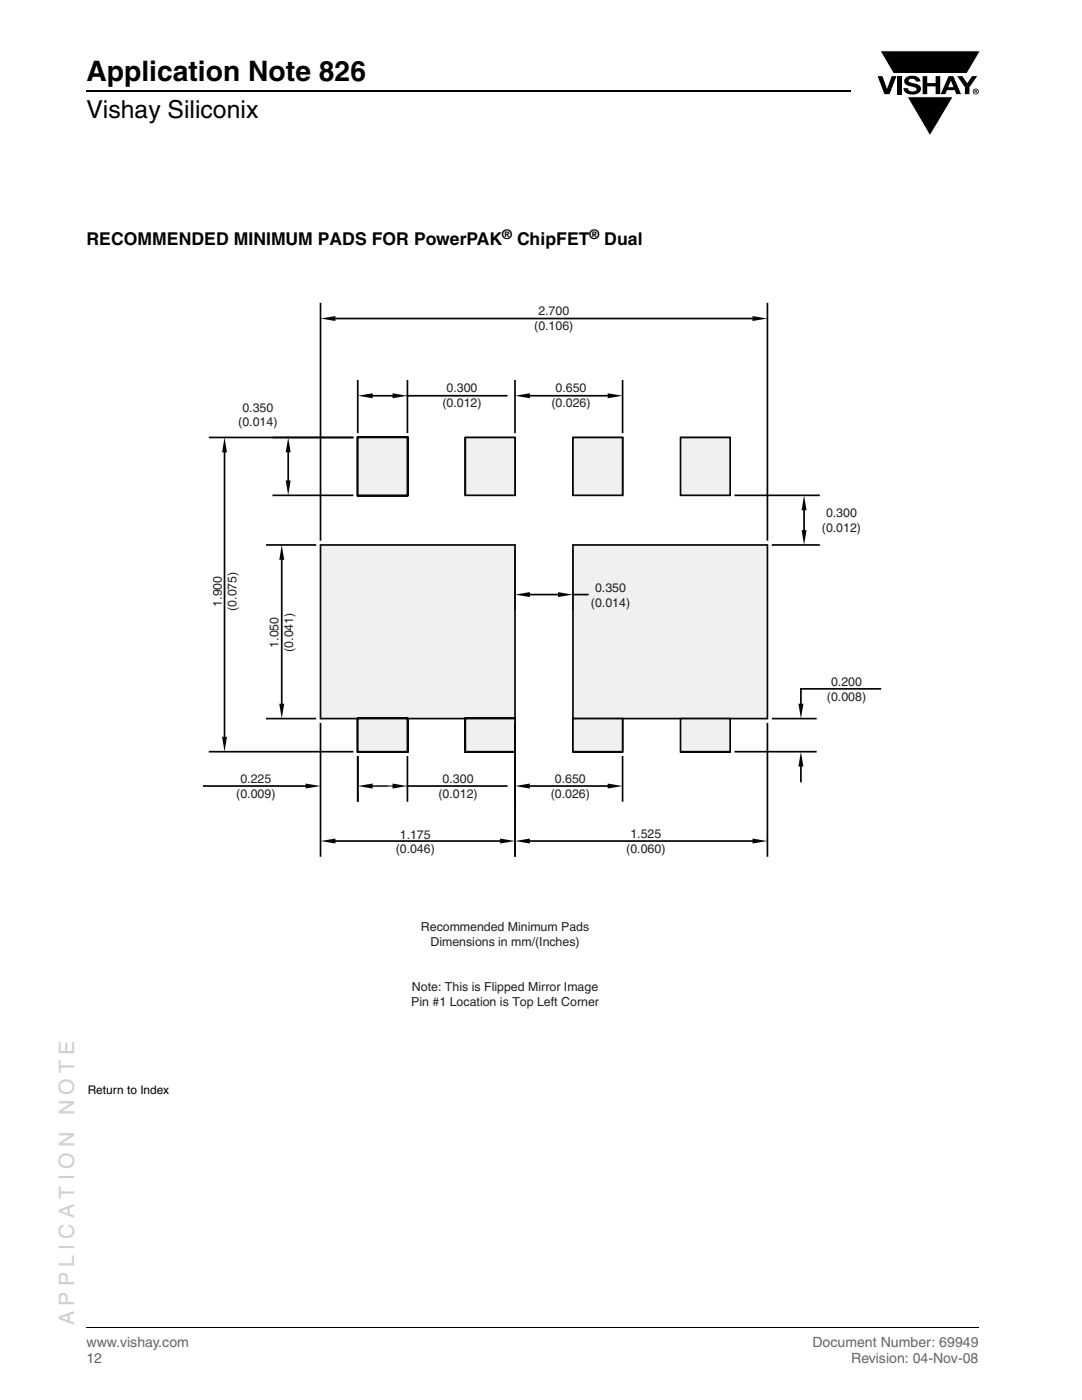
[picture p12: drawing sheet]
<svg xmlns="http://www.w3.org/2000/svg" width="216mm" height="279mm" viewBox="0 0 216 279" stroke-linecap="round" stroke-linejoin="round" font-family="sans-serif">
<g fill="#000">
<path d="M175.1 15.2h1l.9 2.5 .9-2.5h1l-1.4 3.6h-1zM175.6 10.1h20l-2.7 4.6h-14.6zM179 15.2h.9v3.6h-.9zM180.8 15.5a2.1 2.1 0 0 1 2.7 .3l.1 .5h-.8a.79 .79 0 0 0-.7-.6 .79 .79 0 0 0-.8 .4l.2 .3 1 .3a1.08 1.08 0 0 1 1.3 1 1.08 1.08 0 0 1-1.1 1.1 1.73 1.73 0 0 1-2.4-1.2h.9a.96 .96 0 0 0 .8 .7 .96 .96 0 0 0 .9-.5 1.31 1.31 0 0 0-1.2-.6 1.03 1.03 0 0 1-1.1-.5 1.03 1.03 0 0 1 .2-1.2zM184.1 15.2h.9v1.4h1.7v-1.4h.9v3.6h-.9v-1.6h-1.7v1.6h-.9zM181 19.3h9.2l-4.6 7.8zM191 15.2h1l1 1.4 1-1.4h1l-1.6 2.2v1.4h-.9v-1.4z"/>
<path d="M189.7 16.1l-.5 1.3h1.1zM189.3 15.2h.9l1.6 3.6h-1l-.3-.8h-1.5l-.4 .8h-.9z"/>
<path d="M194.6 18v.2h.2v-.1zM194.5 17.9l.4 .1 .1 .1-.2 .2 .2 .3-.3-.3-.1 .3h-.1zM194.2 18.3a.5 .5 0 0 0 1 0 .5 .5 0 0 0-1 0zM194.1 18.3a.6 .6 0 0 1 1.2 0 .6 .6 0 0 1-1.2 0z"/>
</g>
<path d="M175.6 10.1h20l-2.7 4.6h-14.6zM181 19.3h9.2l-4.6 7.8z" fill="none" stroke="#fff" stroke-width=".2"/>
<path d="M17.3 18.2h152.5" fill="none" stroke="#000" stroke-width=".36"/>
<path d="M17.3 265h178" fill="none" stroke="#000" stroke-width=".2"/>
<path d="M40.5 60.4h135.3v140.9h-135.3z" fill="#fff"/>
<path d="M71.4 87.3h9.9v11.6h-9.9zM71.4 143.4h9.9v6.6h-9.9z" fill="none" stroke="#050504" stroke-width=".34"/>
<path d="M64 108.8h38.8v34.6h-38.8z" fill="#f0f0f0"/>
<path d="M64 108.8h38.8v34.6h-38.8z" fill="none" stroke="#050504" stroke-width=".34"/>
<path d="M114.3 108.8h38.8v34.6h-38.8z" fill="#f0f0f0"/>
<path d="M71.4 87.3h9.9v11.6h-9.9zM114.3 108.8h38.8v34.6h-38.8zM71.4 143.4h9.9v6.6h-9.9z" fill="none" stroke="#050504" stroke-width=".34"/>
<path d="M71.4 143.4h9.9v6.6h-9.9z" fill="#f0f0f0"/>
<path d="M71.4 143.4h9.9v6.6h-9.9z" fill="none" stroke="#050504" stroke-width=".34"/>
<path d="M71.4 87.3h9.9v11.6h-9.9z" fill="#f0f0f0"/>
<path d="M71.4 87.3h9.9v11.6h-9.9zM92.9 143.4h9.9v6.6h-9.9z" fill="none" stroke="#050504" stroke-width=".34"/>
<path d="M92.9 143.4h9.9v6.6h-9.9z" fill="#f0f0f0"/>
<path d="M92.9 143.4h9.9v6.6h-9.9z" fill="none" stroke="#050504" stroke-width=".34"/>
<path d="M92.9 87.3h9.9v11.6h-9.9z" fill="none" stroke="#050504" stroke-width=".2"/>
<path d="M92.9 87.3h9.9v11.6h-9.9z" fill="#f0f0f0"/>
<path d="M92.9 87.3h9.9v11.6h-9.9z" fill="none" stroke="#050504" stroke-width=".34"/>
<path d="M114.3 143.4h9.9v6.6h-9.9z" fill="none" stroke="#050504" stroke-width=".2"/>
<path d="M114.3 143.4h9.9v6.6h-9.9z" fill="#f0f0f0"/>
<path d="M114.3 143.4h9.9v6.6h-9.9z" fill="none" stroke="#050504" stroke-width=".34"/>
<path d="M114.3 87.3h9.9v11.6h-9.9z" fill="none" stroke="#050504" stroke-width=".2"/>
<path d="M114.3 87.3h9.9v11.6h-9.9z" fill="#f0f0f0"/>
<path d="M114.3 87.3h9.9v11.6h-9.9z" fill="none" stroke="#050504" stroke-width=".34"/>
<path d="M135.8 143.4h9.9v6.6h-9.9z" fill="none" stroke="#050504" stroke-width=".2"/>
<path d="M135.8 143.4h9.9v6.6h-9.9z" fill="#f0f0f0"/>
<path d="M135.8 143.4h9.9v6.6h-9.9z" fill="none" stroke="#050504" stroke-width=".34"/>
<path d="M135.8 87.3h9.9v11.6h-9.9z" fill="none" stroke="#050504" stroke-width=".2"/>
<path d="M135.8 87.3h9.9v11.6h-9.9z" fill="#f0f0f0"/>
<path d="M135.8 87.3h9.9v11.6h-9.9zM53.3 108.8h9.6M56.2 111.7v28.7M53.3 143.4h9.6" fill="none" stroke="#050504" stroke-width=".34"/>
<g fill="#050504">
<path d="M55.7 140.4h1l-.5 3z"/>
<path d="M56.2 108.8l.5 2.9h-1z"/>
</g>
<path d="M56.2 108.8h.1M64 108.8h.1M64 143.4h.1" fill="none" stroke="#050504" stroke-width=".2"/>
<path d="M41.8 87.3h28.6M44.8 90.3v56.7M41.8 150h28.6" fill="none" stroke="#050504" stroke-width=".34"/>
<g fill="#050504">
<path d="M44.3 147h1l-.5 3z"/>
<path d="M44.8 87.3l.5 3h-1z"/>
</g>
<path d="M44.8 87.3h.1M71.4 87.3h.1M71.4 150h.1" fill="none" stroke="#050504" stroke-width=".2"/>
<path d="M54.5 98.9h15.9M54.5 87.3h15.9M57.5 90.3v5.6" fill="none" stroke="#050504" stroke-width=".34"/>
<g fill="#050504">
<path d="M57 95.9h1l-.5 3z"/>
<path d="M57.5 87.3l.5 3h-1z"/>
</g>
<path d="M57.5 87.3h.1M71.4 98.9h.1M71.4 87.3h.1" fill="none" stroke="#050504" stroke-width=".2"/>
<path d="M64 60.6v47.1M66.9 63.6h83.3M153.1 60.6v47.1" fill="none" stroke="#050504" stroke-width=".34"/>
<g fill="#050504">
<path d="M64 63.6l2.9-.5v1z"/>
<path d="M150.2 63.1l2.9 .5-2.9 .5z"/>
</g>
<path d="M153.1 63.6h.1M64 108.8h.1M153.1 108.8h.1" fill="none" stroke="#050504" stroke-width=".2"/>
<path d="M71.4 76v10.3M74.4 79h3.9M81.3 76v10.3M81.3 79h19.8" fill="none" stroke="#050504" stroke-width=".34"/>
<g fill="#050504">
<path d="M71.4 79l3-.5v1z"/>
<path d="M78.3 78.5l3 .5-3 .5z"/>
</g>
<path d="M81.3 79h.1M71.4 87.3h.1M81.3 87.3h.1" fill="none" stroke="#050504" stroke-width=".2"/>
<path d="M102.8 76v10.3M105.7 79h15.6M124.2 76v10.3" fill="none" stroke="#050504" stroke-width=".34"/>
<g fill="#050504">
<path d="M102.8 79l2.9-.5v1z"/>
<path d="M121.3 78.5l2.9 .5-2.9 .5z"/>
</g>
<path d="M124.2 79h.1M102.8 87.3h.1M124.2 87.3h.1M102.8 109.8v11.8M114.3 109.8v11.8" fill="none" stroke="#050504" stroke-width=".2"/>
<path d="M105.7 118.7h5.7M114.3 118.7h3" fill="none" stroke="#050504" stroke-width=".34"/>
<g fill="#050504">
<path d="M102.8 118.7l2.9-.5v1z"/>
<path d="M111.4 118.2l2.9 .5-2.9 .5z"/>
</g>
<path d="M102.8 108.8h.1M114.3 108.8h.1M114.3 118.7h.1" fill="none" stroke="#050504" stroke-width=".2"/>
<path d="M146.7 98.9h16.7M154.2 108.8h9.2M160.4 101.8v4" fill="none" stroke="#050504" stroke-width=".34"/>
<g fill="#050504">
<path d="M159.9 105.8h1l-.5 3z"/>
<path d="M160.4 98.9l.5 2.9h-1z"/>
</g>
<path d="M145.7 98.9h.1M160.4 98.9h.1M153.1 108.8h.1M74.4 156.9h3.9" fill="none" stroke="#050504" stroke-width=".2"/>
<path d="M71.4 151v8.8M81.3 151v8.8M81.3 156.9h19.8" fill="none" stroke="#050504" stroke-width=".34"/>
<g fill="#050504">
<path d="M71.4 156.9l3-.5v1z"/>
<path d="M78.3 156.4l3 .5-3 .5z"/>
</g>
<path d="M71.4 150h.1M81.3 150h.1M81.3 156.9h.1" fill="none" stroke="#050504" stroke-width=".2"/>
<path d="M102.8 151v8.8M105.7 156.9h15.6M124.2 151v8.8" fill="none" stroke="#050504" stroke-width=".34"/>
<g fill="#050504">
<path d="M102.8 156.9l2.9-.5v1z"/>
<path d="M121.3 156.4l2.9 .5-2.9 .5z"/>
</g>
<path d="M102.8 150h.1M124.2 150h.1M124.2 156.9h.1" fill="none" stroke="#050504" stroke-width=".2"/>
<path d="M64 144.4v26.4M102.8 144.4v26.4M66.9 167.8h32.9" fill="none" stroke="#050504" stroke-width=".34"/>
<g fill="#050504">
<path d="M64 167.8l2.9-.4v.9z"/>
<path d="M99.8 167.4l3 .4-3 .5z"/>
</g>
<path d="M64 143.4h.1M102.8 143.4h.1M102.8 167.8h.1" fill="none" stroke="#050504" stroke-width=".2"/>
<path d="M102.8 144.4v26.4M153.1 144.4v26.4M105.7 167.8h44.5" fill="none" stroke="#050504" stroke-width=".34"/>
<g fill="#050504">
<path d="M102.8 167.8l2.9-.4v.9z"/>
<path d="M150.2 167.4l2.9 .4-2.9 .5z"/>
</g>
<path d="M64 144.4v15.4M74.4 156.9h2.9M102.8 143.4h.1M153.1 143.4h.1M153.1 167.8h.1" fill="none" stroke="#050504" stroke-width=".2"/>
<path d="M40.7 156.9h20.3M71.4 151v8.8" fill="none" stroke="#050504" stroke-width=".34"/>
<path d="M61 156.4l3 .5-3 .5z" fill="#050504"/>
<path d="M64 143.4h.1M64 156.9h.1M71.4 150h.1" fill="none" stroke="#050504" stroke-width=".2"/>
<path d="M175.7 137.5h-15.9v2.9M146.7 150h16.1M154.2 143.4h8.6M159.8 153v3" fill="none" stroke="#050504" stroke-width=".34"/>
<g fill="#050504">
<path d="M159.8 150l.5 3h-1z"/>
<path d="M159.3 140.4h1l-.5 3z"/>
</g>
<path d="M145.7 150h.1M153.1 143.4h.1M159.8 143.4h.1" fill="none" stroke="#050504" stroke-width=".2"/>
<text font-size="5.6" x="17.3" y="16.1">Application Note 826</text>
<text font-size="4.9" x="17.3" y="23.6">Vishay Siliconix</text>
<g font-size="4.2" fill="#ccc">
<text x="14.8" y="222.6" transform="rotate(-90 14.8 222.6)">N O T E</text>
<text x="14.8" y="264.5" transform="rotate(-90 14.8 264.5)">A P P L I C A T I O N</text>
</g>
<g font-size="3.5">
<text x="17.3" y="48.8">RECOMMENDED MINIMUM PADS FOR PowerPAK</text>
<text x="103.2" y="48.8">ChipFET</text>
<text x="120.6" y="48.8">Dual</text>
</g>
<g font-size="2.8" fill="#656565">
<text x="17.3" y="268.9">www.vishay.com</text>
<text x="162.1" y="268.9">Document Number: 69949</text>
<text x="17.3" y="272.1">12</text>
<text x="169.8" y="272.1">Revision: 04-Nov-08</text>
</g>
<g font-size="2.6">
<text x="100.2" y="47.8">®</text>
<text x="117.6" y="47.8">®</text>
</g>
<g font-size="2.5" fill="#231f20">
<text x="106.6" y="65.9">(0.106)</text>
<text x="107.4" y="62.9">2.700</text>
<text x="48.4" y="82.1">0.350</text>
<text x="88.3" y="81.3">(0.012)</text>
<text x="89.1" y="78.3">0.300</text>
<text x="110" y="81.3">(0.026)</text>
<text x="110.9" y="78.3">0.650</text>
<text x="47.5" y="85.1">(0.014)</text>
<text x="164" y="106.1">(0.012)</text>
<text x="164.8" y="103.1">0.300</text>
<text x="118.7" y="118.2">0.350</text>
<text x="44.3" y="121.1" transform="rotate(-90 44.3 121.1)">1.900</text>
<text x="47.2" y="121.9" transform="rotate(-90 47.2 121.9)">(0.075)</text>
<text x="117.9" y="121.1">(0.014)</text>
<text x="55.5" y="129.3" transform="rotate(-90 55.5 129.3)">1.050</text>
<text x="58.5" y="130.1" transform="rotate(-90 58.5 130.1)">(0.041)</text>
<text x="165.8" y="136.9">0.200</text>
<text x="165" y="139.8">(0.008)</text>
<text x="47.2" y="159.2">(0.009)</text>
<text x="48" y="156.3">0.225</text>
<text x="87.5" y="159.2">(0.012)</text>
<text x="88.3" y="156.2">0.300</text>
<text x="109.9" y="159.2">(0.026)</text>
<text x="110.7" y="156.2">0.650</text>
<text x="79.8" y="167.3">1.175</text>
<text x="125.8" y="167.2">1.525</text>
<text x="79" y="170.3">(0.046)</text>
<text x="125" y="170.2">(0.060)</text>
<text x="84" y="185.9">Recommended Minimum Pads</text>
<text x="85.9" y="188.9">Dimensions in mm/(Inches)</text>
<text x="82.2" y="197.7">Note: This is Flipped Mirror Image</text>
<text x="82.1" y="200.7">Pin #1 Location is Top Left Corner</text>
</g>
<text font-size="2.4" x="17.5" y="218.3">Return to Index</text>
</svg>
